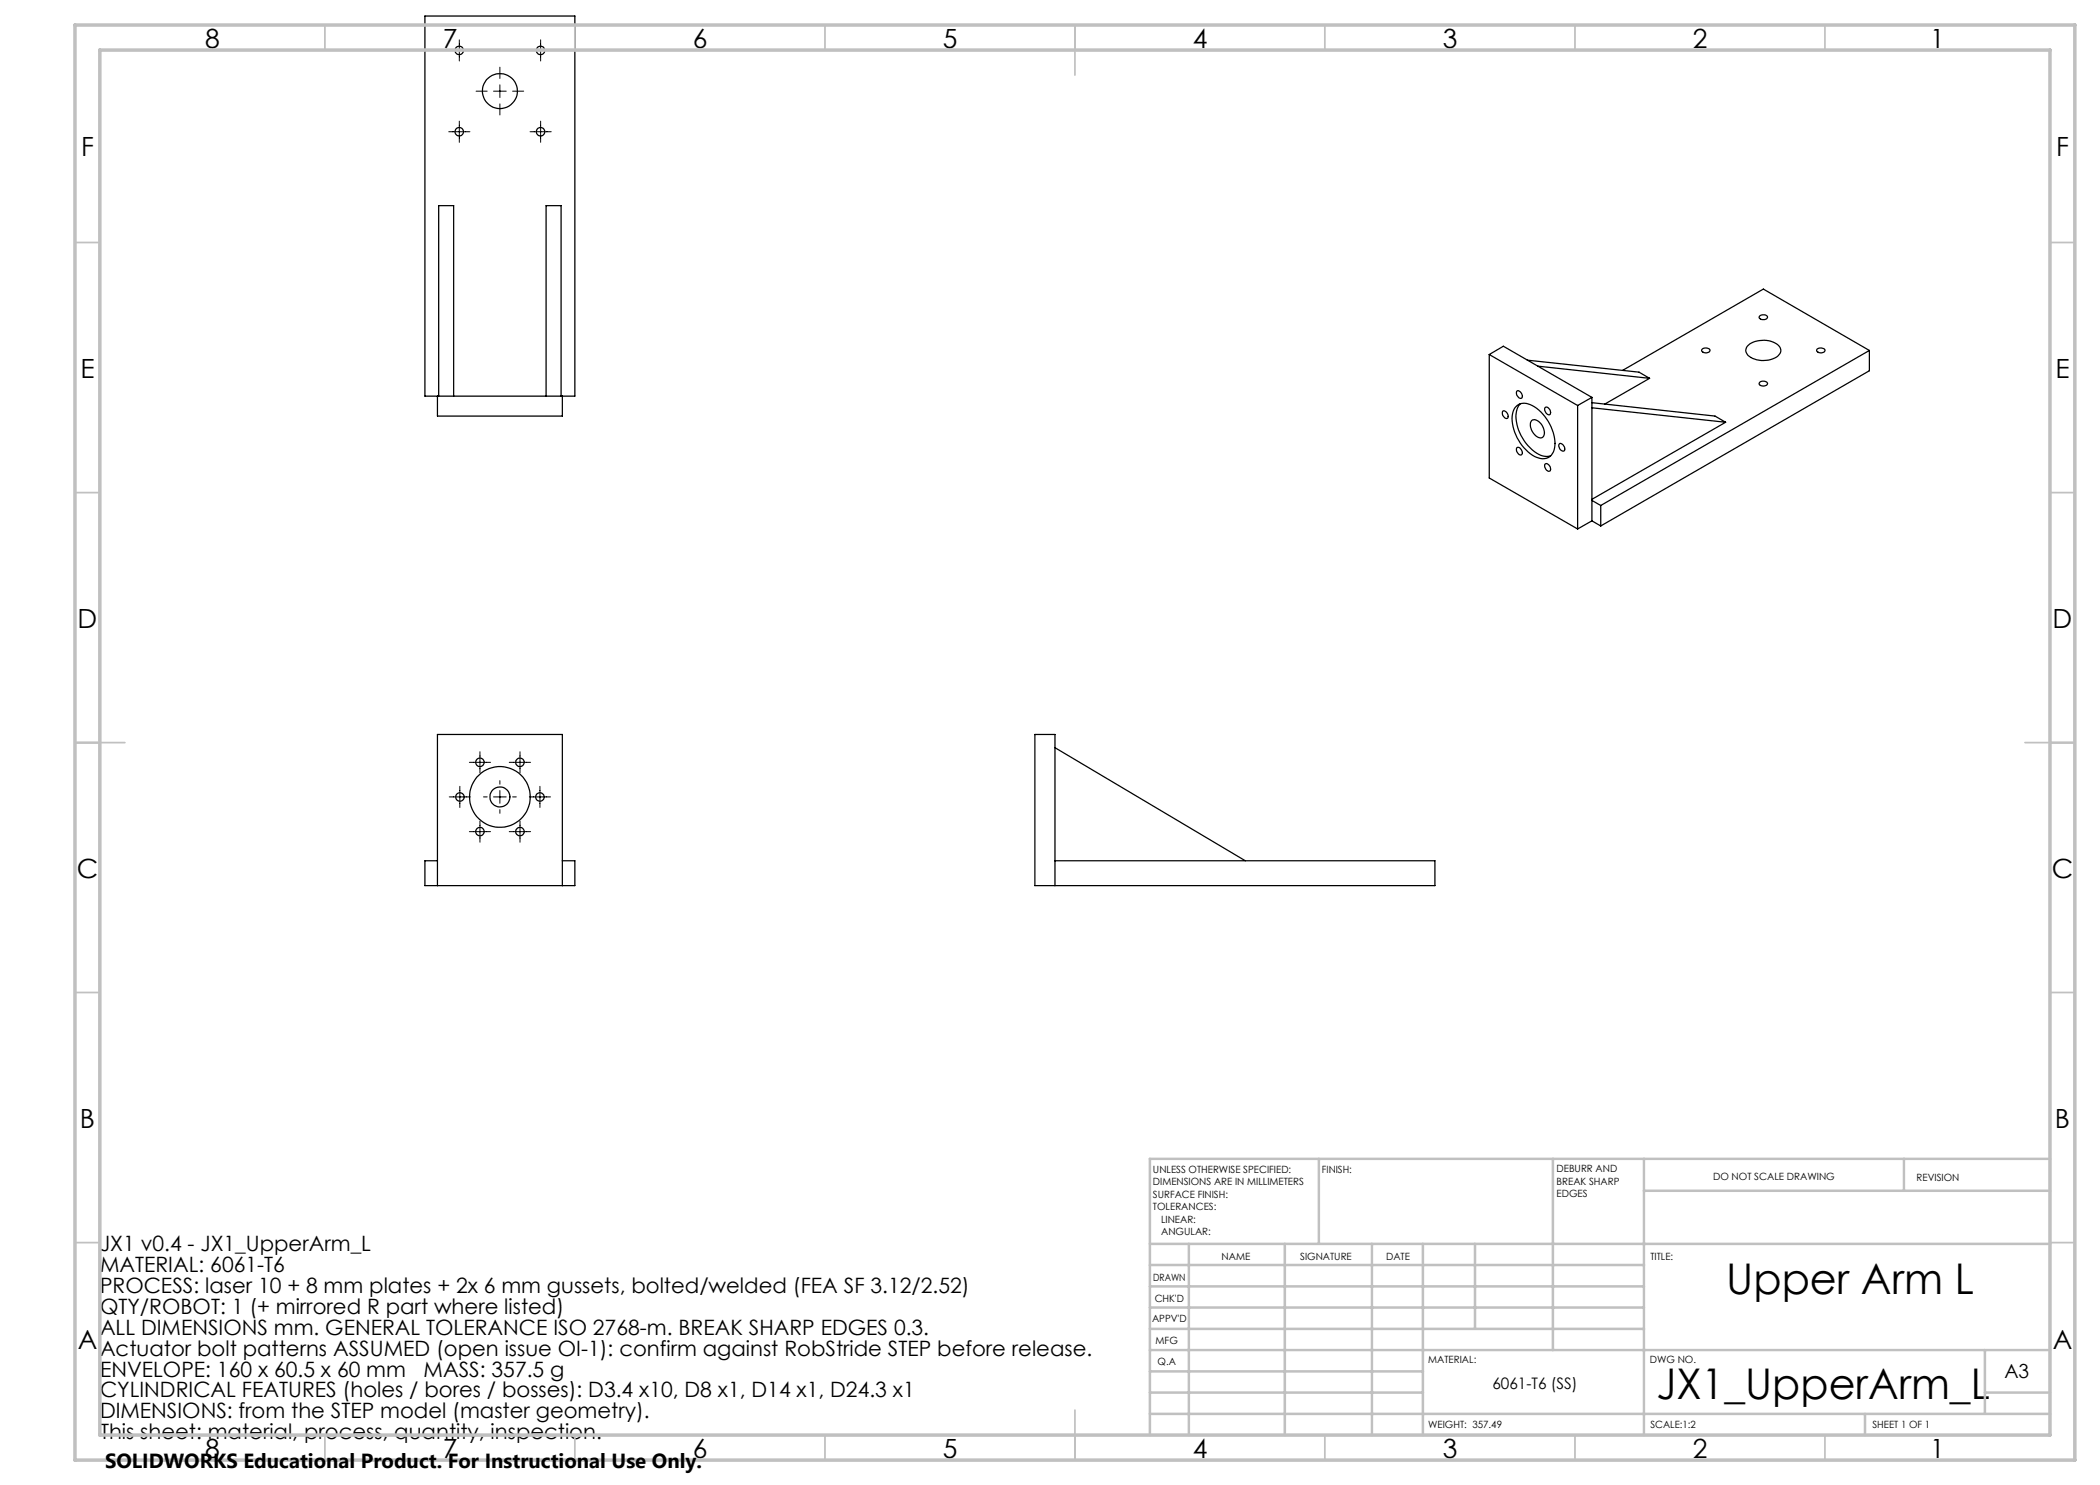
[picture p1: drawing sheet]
<svg xmlns="http://www.w3.org/2000/svg" width="420mm" height="297mm" viewBox="0 0 420 297" stroke-linecap="round" stroke-linejoin="round" font-family="sans-serif">
<g fill="none" stroke="#000" stroke-width=".25">
<path d="M85 3.2h30v76h-30zM87.5 79.2v4h25v-4M87.7 79.2v-38.1h3v38.1M109.2 79.2v-38.1h3v38.1M297.9 70.9l17.6 10.2M297.9 70.9v24.7l17.6 10.2M297.9 70.9l2.8-1.7 17.7 10.3M303.4 78.2a.94 .94 0 0 1 .9 .5 .94 .94 0 0 1 0 1 1.04 1.04 0 0 1-.9-1.5zM305.5 72l22.3 2.4 2.1 1.3M307.6 73.2l22.3 2.5M318.4 79.5l-2.9 1.6M318.4 79.5v24.7"/>
<path d="M329.9 75.7l-8.9 5.1M340.4 69.9a1.11 1.11 0 0 1 1.6 .1 .93 .93 0 0 1-.8 .6 .93 .93 0 0 1-.9-.5zM349.5 69.2a4.7 4.7 0 0 1 6.5 .3 1.72 1.72 0 0 1-1.5 2.3 4.9 4.9 0 0 1-5.1-1l-.3-.7zM351.9 63.3a1.11 1.11 0 0 1 1.6 .1 .96 .96 0 0 1-1.7 0zM352 76.4a.93 .93 0 0 1 1.5 .4 .96 .96 0 0 1-1.7-.1zM363.4 69.8a.97 .97 0 0 1 1.6 .4 .96 .96 0 0 1-1.7-.1zM373.9 70.1l-21.2-12.3-28.2 16.3M373.9 70.1l-53.8 31M373.9 70.1v4.1l-53.8 31M300.6 82.2a.94 .94 0 0 1 .9 .5 .94 .94 0 0 1-.1 1 1.04 1.04 0 0 1-.8-1.5zM303.4 89.5a.94 .94 0 0 1 .9 .5 .94 .94 0 0 1 0 1 1.04 1.04 0 0 1-.9-1.5zM303.4 81.1a3.2 3.2 0 0 1 3.9 .6 9.1 9.1 0 0 1 3.6 7.9 2.38 2.38 0 0 1-3.6 1.9 9 9 0 0 1-4.8-8.7l.4-1.2z"/>
<path d="M304.1 80.7a4.6 4.6 0 0 0-.6 4.7 8.8 8.8 0 0 0 5 5.8l.9 .1 .7-.1M306.3 84.1a1.36 1.36 0 0 1 1.9 .6 2.2 2.2 0 0 1 .3 2.8 1.87 1.87 0 0 1-2.2-1.5l-.2-.9v-.6zM309.1 81.5a.94 .94 0 0 1 .9 .4 .94 .94 0 0 1 0 1 1 1 0 0 1-.9-1.4zM309.1 92.8a.95 .95 0 0 1 .9 1.4 .98 .98 0 0 1-.9-1.4zM311.9 88.8a.95 .95 0 0 1 .9 1.4 .98 .98 0 0 1-.9-1.4zM315.5 81.1v24.7M318.4 80.5l24.6 2.7 2.1 1.3M318.4 81.6l26.7 2.9M345.1 84.5l-26.7 15.4M318.4 104.2l-2.9 1.6M318.4 100.1l1.7 1M318.4 104.2l1.7 1"/>
<path d="M320.1 101.1v4.1M211 149.5l38.1 22.7M87.5 177.1v-30.2h25v30.2M87.5 172.2h-2.5v4.9h30v-4.9h-2.5M211 172.2h76v4.9h-80v-30.2h4v30.2"/>
<circle cx="91.8" cy="10.1" r=".85"/>
<circle cx="100" cy="18.2" r="3.5"/>
<circle cx="108.1" cy="10.1" r=".85"/>
<circle cx="91.8" cy="26.4" r=".85"/>
<circle cx="108.1" cy="26.4" r=".85"/>
<circle cx="92" cy="159.4" r=".85"/>
<circle cx="96" cy="152.5" r=".86"/>
<circle cx="100" cy="159.4" r="6.1"/>
<circle cx="100" cy="159.4" r="2.01"/>
<circle cx="104" cy="152.5" r=".86"/>
<circle cx="108" cy="159.4" r=".85"/>
<circle cx="96" cy="166.3" r=".85"/>
<circle cx="104" cy="166.3" r=".85"/>
</g>
<g fill="none" stroke="#000" stroke-width=".2">
<path d="M89.7 10.1h4.3M91.9 8v4.2M95.2 18.2h2.2M98.7 18.2h2.5M100 13.4v2.3M100 17v2.5M102.5 18.2h2.2M106 10.1h4.2M108.1 8v4.2M89.7 26.3h4.3M91.9 24.2v4.3M100 20.8v2.2"/>
<path d="M106 26.3h4.2M108.1 24.2v4.3M89.9 159.4h4.2M92 157.3v4.2M93.9 152.5h4.2M96 150.4v4.2M96.7 159.4h.7M98.7 159.4h2.5M100 156.1v.7M100 158.1v2.6M101.8 152.5h4.3M102.5 159.4h.8"/>
<path d="M104 150.4v4.2M105.9 159.4h4.2M108 157.3v4.2M93.9 166.3h4.2M96 164.2v4.2M100 161.9v.8M101.8 166.3h4.3M104 164.2v4.2"/>
</g>
<g fill="none" stroke="#c0c0c0" stroke-width=".35">
<path d="M65 5v5M115 5v5M165 5v5M215 5v10M265 5v5M315 5v5M365 5v5M15 48.5h5M410 48.5h5M15 98.5h5M410 98.5h5M15 148.5h10"/>
<path d="M405 148.5h10M15 198.5h5M410 198.5h5M15 248.5h5M410 248.5h5M65 287v5M115 287v5M165 287v5M215 282v10M265 287v5M315 287v5M365 287v5"/>
</g>
<g fill="none" stroke="#c0c0c0" stroke-width=".5">
<path d="M263.8 231.8v17M310.6 231.8v38.2M328.8 231.8v55.2M328.8 238.2h81.2M380.8 231.8v6.4M410 231.8h-180v55.2M230 248.8h180M230 257.3h98.8M230 253h98.8M237.8 248.8v38.2M257 248.8v38.2M274.4 248.8v38.2"/>
<path d="M284.6 248.8v38.2M295 248.8v17M230 265.8h98.8M230 261.5h98.8M230 278.5h54.6M230 274.3h54.6M230 270h180M397 278.5h13M397 270v12.8M230 282.8h180M373 282.8v4.2"/>
</g>
<path d="M15 5h400v287h-400zM20 10h390v277h-390z" fill="none" stroke="#c0c0c0" stroke-width=".7"/>
<g font-size="8.5">
<text x="345.2" y="258.8">Upper Arm L</text>
<text x="331.3" y="279.7">JX1_UpperArm_L</text>
</g>
<g font-size="5.3">
<text x="41" y="9.5">8</text>
<text x="88.5" y="9.5">7</text>
<text x="138.5" y="9.5">6</text>
<text x="188.5" y="9.5">5</text>
<text x="238.5" y="9.5">4</text>
<text x="288.5" y="9.5">3</text>
<text x="338.5" y="9.5">2</text>
<text x="386" y="9.5">1</text>
<text x="16.2" y="31.2">F</text>
<text x="411.2" y="31.2">F</text>
<text x="16.1" y="75.5">E</text>
<text x="411.1" y="75.5">E</text>
<text x="15.5" y="125.5">D</text>
<text x="410.5" y="125.5">D</text>
<text x="15.4" y="175.5">C</text>
<text x="410.4" y="175.5">C</text>
<text x="16" y="225.5">B</text>
<text x="411" y="225.5">B</text>
<text x="15.5" y="269.7">A</text>
<text x="410.5" y="269.7">A</text>
<text x="41" y="291.5">8</text>
<text x="88.5" y="291.5">7</text>
<text x="138.5" y="291.5">6</text>
<text x="188.5" y="291.5">5</text>
<text x="238.5" y="291.5">4</text>
<text x="288.5" y="291.5">3</text>
<text x="338.5" y="291.5">2</text>
<text x="386" y="291.5">1</text>
</g>
<g font-size="4.2">
<text x="20" y="250.3">JX1 v0.4 - JX1_UpperArm_L</text>
<text x="20" y="254.4">MATERIAL: 6061-T6</text>
<text x="20" y="258.6">PROCESS: laser 10 + 8 mm plates + 2x 6 mm gussets, bolted/welded (FEA SF 3.12/2.52)</text>
<text x="20" y="262.8">QTY/ROBOT: 1 (+ mirrored R part where listed)</text>
<text x="20" y="267">ALL DIMENSIONS mm. GENERAL TOLERANCE ISO 2768-m. BREAK SHARP EDGES 0.3.</text>
<text x="20" y="271.1">Actuator bolt patterns ASSUMED (open issue OI-1): confirm against RobStride STEP before release.</text>
<text x="20" y="275.3">ENVELOPE: 160 x 60.5 x 60 mm</text>
<text x="84.7" y="275.3">MASS: 357.5 g</text>
<text x="20" y="279.5">CYLINDRICAL FEATURES (holes / bores / bosses): D3.4 x10, D8 x1, D14 x1, D24.3 x1</text>
<text x="20" y="283.7">DIMENSIONS: from the STEP model (master geometry).</text>
<text x="20" y="287.8">This sheet: material, process, quantity, inspection.</text>
</g>
<text font-size="4.1" x="21" y="293.7">SOLIDWORKS Educational Product. For Instructional Use Only.</text>
<text font-size="3.9" x="400.9" y="275.5">A3</text>
<text font-size="3.2" x="298.5" y="277.9">6061-T6 (SS)</text>
<g font-size="2">
<text x="230.6" y="234.6">UNLESS OTHERWISE SPECIFIED:</text>
<text x="230.6" y="237.1">DIMENSIONS ARE IN MILLIMETERS</text>
<text x="230.6" y="239.6">SURFACE FINISH:</text>
<text x="264.4" y="234.6">FINISH:</text>
<text x="311.3" y="234.5">DEBURR AND</text>
<text x="311.3" y="237">BREAK SHARP</text>
<text x="311.3" y="239.5">EDGES</text>
<text x="342.6" y="236">DO NOT SCALE DRAWING</text>
<text x="383.3" y="236.2">REVISION</text>
<text x="230.6" y="242.1">TOLERANCES:</text>
<text x="232.2" y="244.6">LINEAR:</text>
<text x="232.2" y="247.1">ANGULAR:</text>
<text x="244.3" y="252">NAME</text>
<text x="260" y="251.9">SIGNATURE</text>
<text x="277.2" y="251.9">DATE</text>
<text x="330.1" y="251.9">TITLE:</text>
<text x="230.6" y="256.1">DRAWN</text>
<text x="230.9" y="260.3">CHK'D</text>
<text x="230.4" y="264.4">APPV'D</text>
<text x="231.1" y="268.8">MFG</text>
<text x="231.5" y="273">Q.A</text>
<text x="285.6" y="272.5">MATERIAL:</text>
<text x="330" y="272.5">DWG NO.</text>
<text x="285.6" y="285.5">WEIGHT: 357.49</text>
<text x="330.1" y="285.6">SCALE:1:2</text>
<text x="374.5" y="285.6">SHEET 1 OF 1</text>
</g>
</svg>
